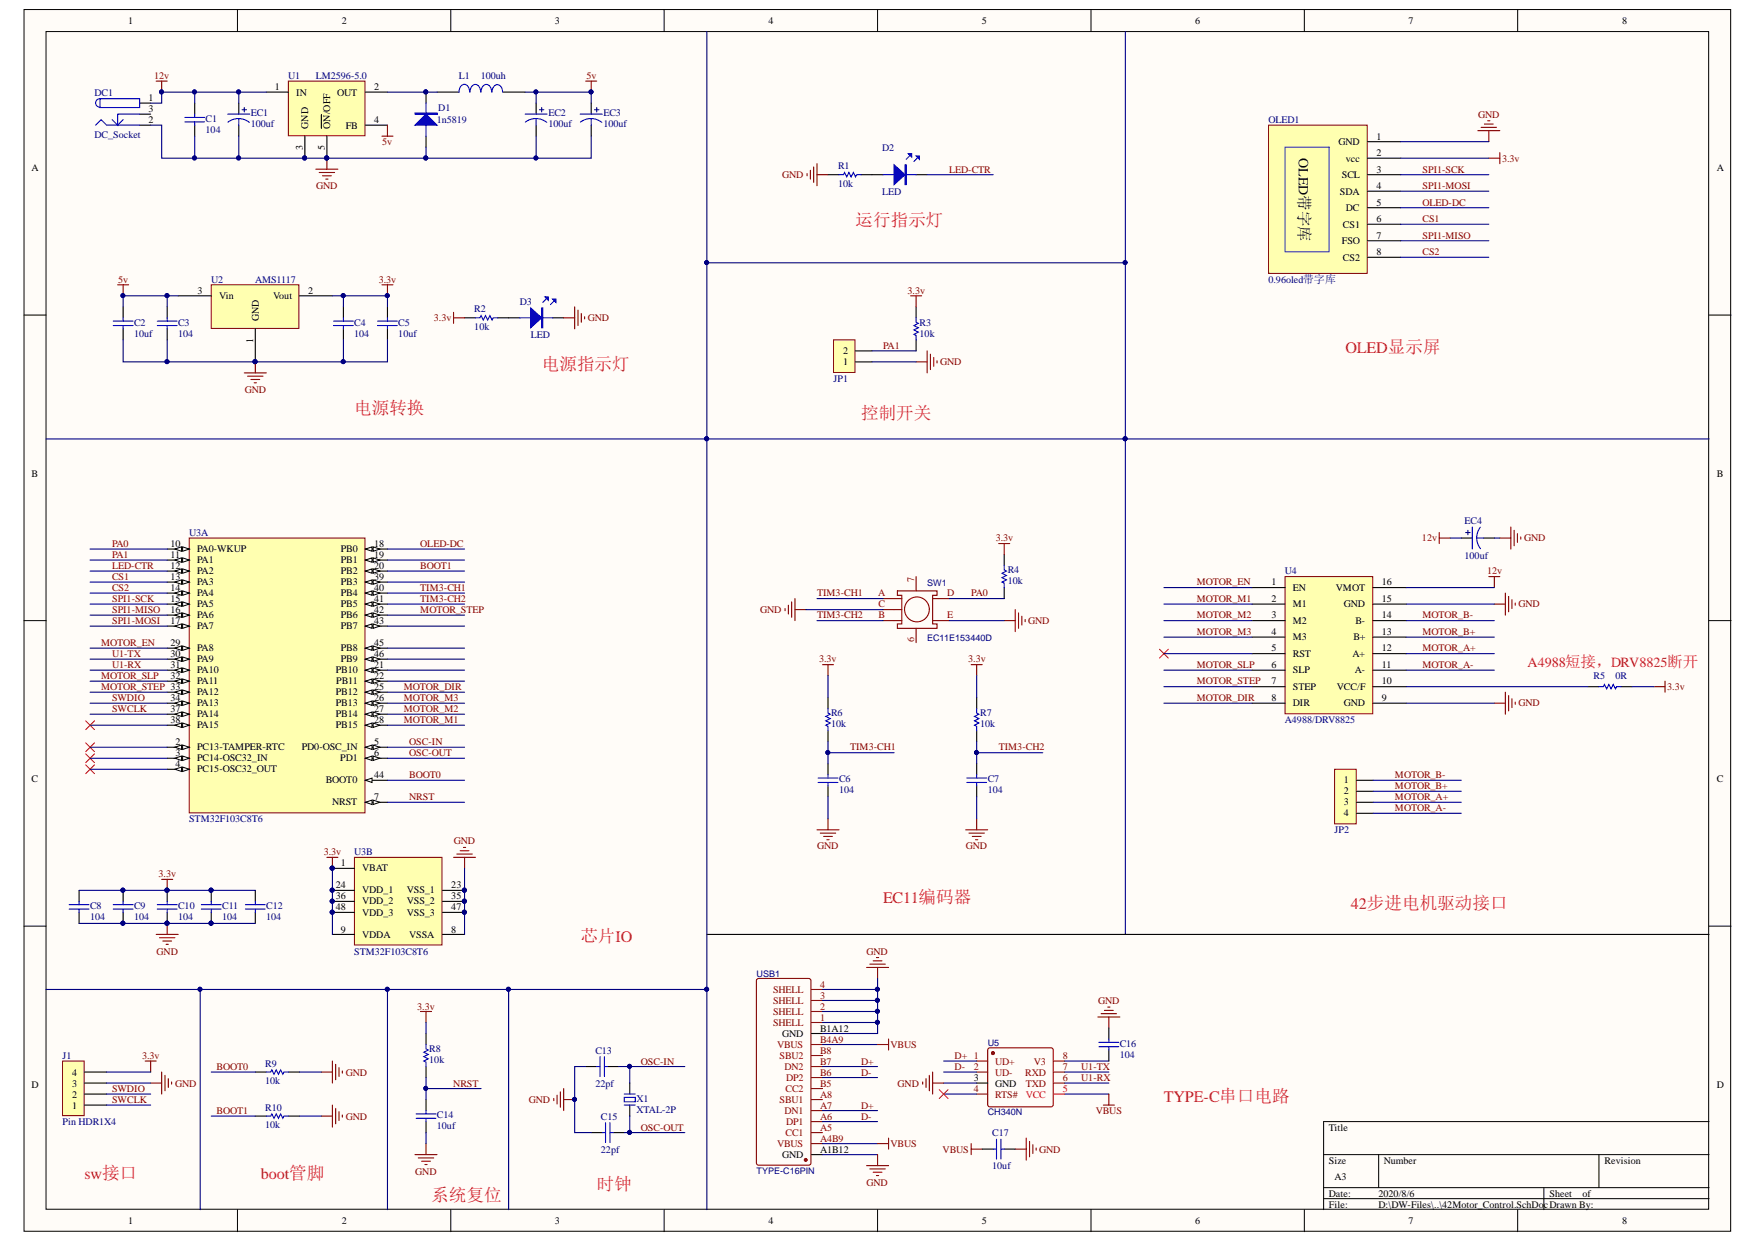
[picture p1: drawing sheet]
# Altium project 42Motor_Control.PrjPcb
1 sheet, 48 parts. Net scope: global (net labels, ports and power ports of the same name join across sheets).
Board file: 42Motor_Control.PcbDoc

## Sheet 42Motor_Control.SchDoc
size A3

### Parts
C1  104  [0603C]
C2  10uf  [0603C]
C3  104  [0603C]
C4  104  [0603C]
C5  10uf  [0603C]
C6  104  [0603C]
C7  104  [0603C]
C8  104  [0603C]
C9  104  [0603C]
C10  104  [0603C]
C11  104  [0603C]
C12  104  [0603C]
C13  22pf  [0603C]
C14  10uf  [0603C]
C15  22pf  [0603C]
C16  104  [0603C]
C17  10uf  [0603C]
D1  1n5819  [SOD-323]
D2  LED  [LED-0603W]
D3  LED  [LED-0603W]
DC1  DC_Socket  [DC-050]
EC1  100uf  [SMD-EC6.3X6.3X10]
EC2  100uf  [SMD-EC6.3X6.3X10]
EC3  100uf  [SMD-EC6.3X6.3X10]
EC4  100uf  [SMD-EC6.3X6.3X10]
J1  Pin HDR1X4  [Pin HDR1X4/2.54mm-S]
JP1  HDR-1X2  [XH2.54-LI-2P]  (value not drawn)
JP2  HDR-1X4  [XH2.54-WI-4P]  (value not drawn)
L1  100uh  [CDRH74]
OLED1  0.96oled带字库  [中景园0.96带字库]
R1  10k  [0603R]
R2  10k  [0603R]
R3  10k  [0603R]
R4  10k  [0603R]
R5  0R  [0603R]
R6  10k  [0603R]
R7  10k  [0603R]
R8  10k  [0603R]
R9  10k  [0603R]
R10  10k  [0603R]
SW1  EC11E153440D  [SW-TH_EC11XXXXXXXX]
U1  LM2596-5.0  [TO263-5A]
U2  AMS1117  [SOT223]
U3  STM32F103C8T6  [LQFP48_N]  (parts A,B of 2)
U4  A4988/DRV8825  [A4988/DRV8825]
U5  CH340N  [SOP-8_L4.9-W3.9-P1.27-LS6.0-BL]
USB1  TYPE-C16PIN  [USB-C-SMD_TYPE-C16PIN]
X1  XTAL-2P  [OSC HC-49SMD]

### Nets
3.3v: C4.2 C5.2 C8.2 C9.2 C10.2 C11.2 C12.2 J1.4 OLED1.2(vcc) R2.2 R3.1 R4.1 R5.1 R6.1 R7.1 R8.2 U2.2(Vout) U3.1(VBAT) U3.9(VDDA) U3.24(VDD_1) U3.36(VDD_2) U3.48(VDD_3)
5v: C2.2 C3.2 EC2.1 EC3.1 L1.2 U1.4(FB) U2.3(Vin)
12v: C1.2 DC1.1 EC1.1 EC4.1 U1.1(IN) U4.16(VMOT)
GND: C1.1 C2.1 C3.1 C4.1 C5.1 C6.2 C7.2 C8.1 C9.1 C10.1 C11.1 C12.1 C13.1 C14.1 C15.1 C16.2 C17.2 D1.A D3.K DC1.2 EC1.2 EC2.2 EC3.2 EC4.2 J1.3 JP1.1 OLED1.1(GND) R1.2 R9.2 R10.2 SW1.C SW1.E U1.3(GND) U1.5(~{ON}/OFF) U2.1(GND) U3.8(VSSA) U3.23(VSS_1) U3.35(VSS_2) U3.47(VSS_3) U4.9(GND) U4.15(GND) U5.3(GND) USB1.1(SHELL) USB1.2(SHELL) USB1.3(SHELL) USB1.4(SHELL) USB1.A1B12(GND) USB1.B1A12(GND)
VBUS: C17.1 U5.5(VCC) USB1.A4B9(VBUS) USB1.B4A9(VBUS)
BOOT0: R9.1 U3.44(BOOT0)
BOOT1: R10.1 U3.20(PB2)
CS1: OLED1.6(CS1) U3.13(PA3)
CS2: OLED1.8(CS2) U3.14(PA4)
D+: U5.1(UD+) USB1.A7(DN1) USB1.B7(DN2)
D-: U5.2(UD-) USB1.A6(DP1) USB1.B6(DP2)
LED-CTR: D2.K U3.12(PA2)
MOTOR_A+: JP2.3 U4.12(A+)
MOTOR_A-: JP2.4 U4.11(A-)
MOTOR_B+: JP2.2 U4.13(B+)
MOTOR_B-: JP2.1 U4.14(B-)
MOTOR_DIR: U3.25(PB12) U4.8(DIR)
MOTOR_EN: U3.29(PA8) U4.1(EN)
MOTOR_M1: U3.28(PB15) U4.2(M1)
MOTOR_M2: U3.27(PB14) U4.3(M2)
MOTOR_M3: U3.26(PB13) U4.4(M3)
MOTOR_SLP: U3.32(PA11) U4.6(SLP)
MOTOR_STEP: U3.33(PA12) U3.42(PB6) U4.7(STEP)
NRST: C14.2 R8.1 U3.7(NRST)
OLED-DC: OLED1.5(DC) U3.18(PB0)
OSC-IN: C13.2 U3.5(PD0-OSC_IN) X1.1
OSC-OUT: C15.2 U3.6(PD1) X1.2
PA0: R4.2 SW1.D U3.10(PA0-WKUP)
PA1: JP1.2 R3.2 U3.11(PA1)
SPI1-MISO: OLED1.7(FSO) U3.16(PA6)
SPI1-MOSI: OLED1.4(SDA) U3.17(PA7)
SPI1-SCK: OLED1.3(SCL) U3.15(PA5)
SWCLK: J1.1 U3.37(PA14)
SWDIO: J1.2 U3.34(PA13)
TIM3-CH1: C6.1 R6.2 SW1.A U3.40(PB4)
TIM3-CH2: C7.1 R7.2 SW1.B U3.41(PB5)
U1-RX: U3.31(PA10) U5.6(TXD)
U1-TX: U3.30(PA9) U5.7(RXD)
NetC16_1: C16.1 U5.8(V3)
NetD1_K: D1.K L1.1 U1.2(OUT)
NetD2_A: D2.A R1.1
NetD3_A: D3.A R2.1
NetR5_2: R5.2 U4.10(VCC/F)

Not connected (* = marked no-connect by the designer): DC1 3; SW1 6 7; U3 2(PC13-TAMPER-RTC)* 3(PC14-OSC32_IN)* 4(PC15-OSC32_OUT)* 19(PB1) 21(PB10) 22(PB11) 38(PA15)* 39(PB3) 43(PB7) 45(PB8) 46(PB9); U4 5(RST)*; U5 4(RTS#)*; USB1 A5(CC1) A8(SBU1) B5(CC2) B8(SBU2)

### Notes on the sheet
- 运行指示灯
- 电源指示灯
- OLED显示屏
- 电源转换
- (near JP1) 控制开关
- (near R5) A4988短接，DRV8825断开
- EC11编码器
- 42步进电机驱动接口
- 芯片IO
- TYPE-C串口电路
- sw接口
- boot管脚
- (near C15) 时钟
- 系统复位
